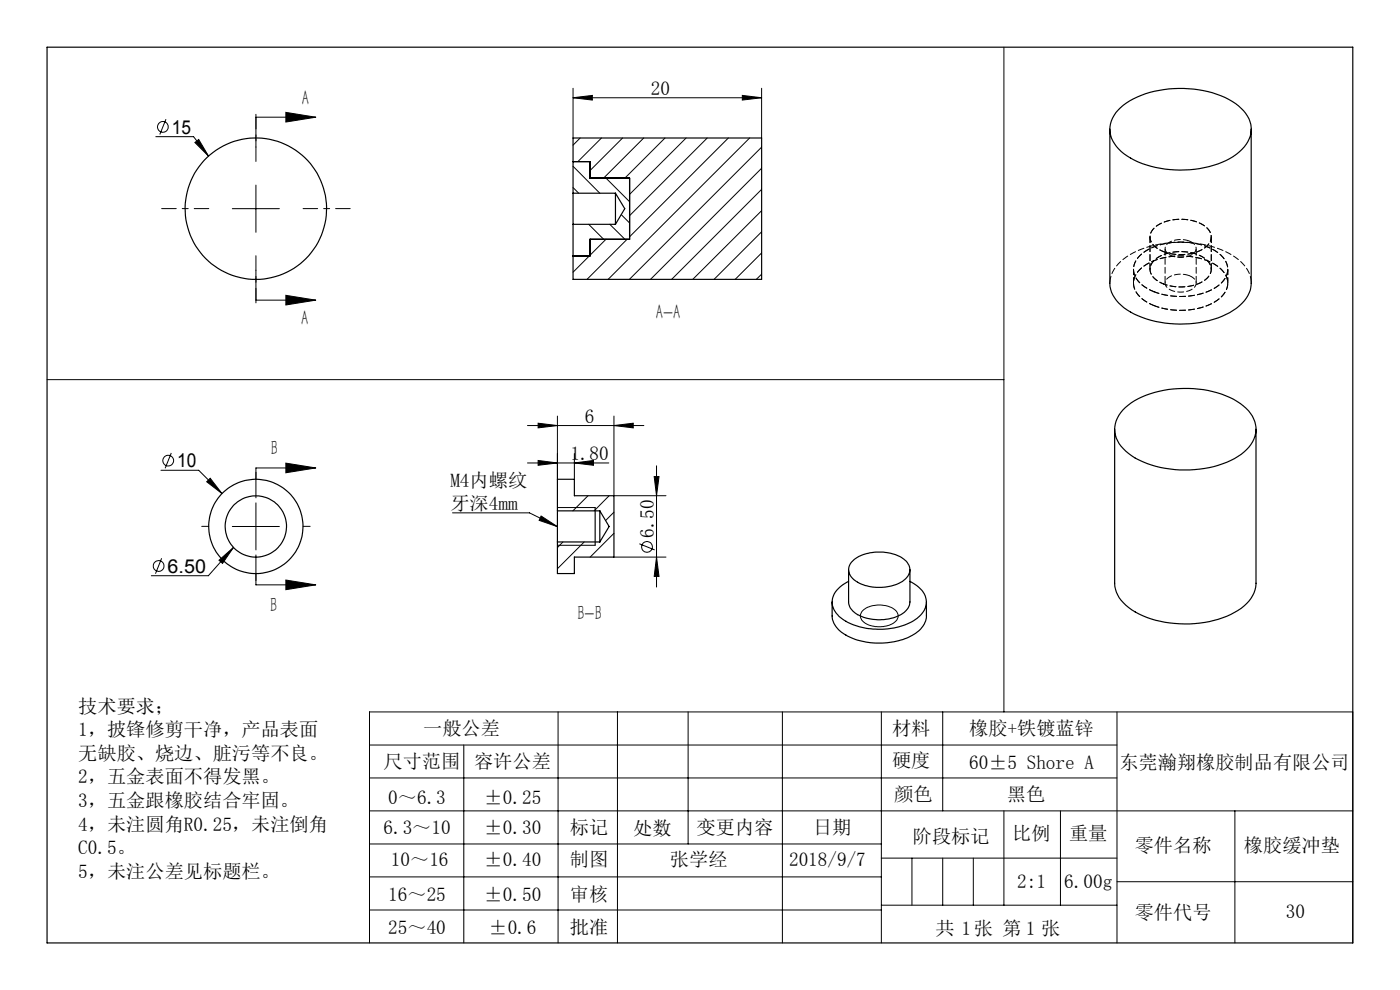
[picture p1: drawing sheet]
<svg xmlns="http://www.w3.org/2000/svg" width="297mm" height="210mm" viewBox="0 0 297 210" stroke-linecap="round" stroke-linejoin="round" font-family="sans-serif">
<g fill="none" stroke="#000" stroke-width=".21">
<path d="M121.6 18.7v10.6M161.6 18.7v10.6M213 10v141M33.1 29h8l3.1 4.1M35.2 25.3l-1.3 3.2M41.3 30.2l.9-.6 2 3.5zM54.3 39.3v10M60.6 23.8l6.4 1.1-6.4 1zM67 24.9h-12.7v6.3M121.6 20.7l4.1-.5v1zM121.6 20.7h40M121.6 39.8l1.2 1.2"/>
<path d="M121.6 35.3l5.6 5.7M123.1 29.3l-1.5 1.5M125 34.3l.2 .1M127.6 29.3l-5 5M128.6 37.8l5 5M132.1 29.3l-6.9 6.9M136.6 29.3l-8.5 8.5M141.1 29.3l-8.5 8.5M145.6 29.3l-12 11.9M150 29.3l-16.4 16.4M154.5 29.3l-20.9 20.9M157.5 20.2l4.1 .5-4.1 .5z"/>
<path d="M159 29.3l-30 30M161.6 31.2l-28.1 28.1M161.6 35.7l-23.6 23.6M49.3 44.3h10M54.3 57.3v6.4h12.7M124.9 47.6l3.2 3.2M125 54.3l-3.4 3.4M128.6 50.8l-3.4 3.3M129.4 47.6l3.2 3.2M131.8 45.5l1.8 1.8M133 50.8l-8.5 8.5M161.6 40.2l-19.1 19.1"/>
<path d="M161.6 44.7l-14.6 14.6M161.6 49.2l-10.1 10.1M161.6 53.6l-5.6 5.7M161.6 58.2l-1.2 1.1M60.6 62.6l6.4 1.1-6.4 1zM10 80.5h203M34.1 99.8h8.1l4.9 4.9M36.3 96.1l-1.3 3.2M60.6 98.2l6.4 1.1-6.4 1zM67 99.3h-12.7v6.3M111.9 98.2h17.3M111.9 90.3h24.7"/>
<path d="M114.2 97.7l4.1 .5-4.1 .5zM114.2 89.8l4.1 .5-4.1 .5zM118.3 88.3v13.4M121.8 98.2l4.1-.5v1zM121.8 96.2v5.5M130.2 90.3l4.1-.5v1zM130.2 88.3v16.9h11.1M139.3 98.8v25.7M34.3 118.4l-1.3 3.3M44.6 101.5l2.5 3.2-3.2-2.5zM46.5 118.8l3-2.7-2.3 3.4zM49.3 111.7h10"/>
<path d="M49.5 116.1l-5.3 6h-12.1M54.3 106.7v10M54.3 117.7v6.4h12.7M96 108.8h16.3l6 2.9M114.8 109.5l3.5 2.2-3.9-1.3zM118.3 107.7h8M118.3 115.7h8M119.4 115l-1.1 1.2M123.9 115l-5.6 5.6M124.7 105.2l-3.2 3.2M129.2 105.2l-3.2 3.2M130.2 108.6l-1.7 1.8"/>
<path d="M130.2 113.1l-5 5.1M130.2 118.2h11.1M135.6 115.3l3.3 1.4M138.8 101.1h1l-.5 4.1zM139.3 118.2l.5 4.1h-1zM60.6 123l6.4 1.1-6.4 1zM121.8 121.6l-.1 .1M183.2 129.4a5.7 5.7 0 0 1 7 .3 1.77 1.77 0 0 1-1 2.7 5.6 5.6 0 0 1-6.4-.9 1.52 1.52 0 0 1 .4-2.1zM78.4 158h158.6M98.4 158v42M118.4 151v49M131 151v49"/>
<path d="M146 151v28M166 151v49M187 151v49M200 151v21M237 151v49M78.4 172h208.6M78.4 179h108.6M78.4 165h158.6M213 172v20M225 172v20M262 172v28M78.4 186h108.6"/>
<path d="M78.4 193h108.6M187 182h50M187 192h50M193.5 182v10M200 182v10M206.5 182v10M237 187h50M78.4 200v-49h208.6v49"/>
<circle cx="34.6" cy="26.9" r="1.15"/>
<circle cx="35.7" cy="97.7" r="1.14"/>
<circle cx="137.3" cy="116" r="1.15"/>
<circle cx="33.6" cy="120.1" r="1.14"/>
</g>
<path d="M54.3 34.2v-10M44.3 44.2h-10M54.3 54.2v10M64.3 44.2h10" fill="none" stroke="#000" stroke-width=".21" stroke-dasharray="30.5 1.3 1.3 1.3" stroke-dashoffset="27.4"/>
<path d="M44.3 111.7h-1.5M54.3 101.7v-1.5M64.3 111.7h1.5M54.3 121.7v1.5" fill="none" stroke="#000" stroke-width=".21" stroke-dasharray="30.5 1.3 1.3 1.3"/>
<g fill="none" stroke="#000" stroke-width=".25">
<path d="M10 10h277v190h-277zM121.6 34.3h3.6v3.5h8.4v13h-8.4v3.5h-3.6M235.4 27.4v32.7a7.5 7.5 0 0 0 4.5 6.1 23.5 23.5 0 0 0 21 .1 7.9 7.9 0 0 0 4.5-6v-32.9M237.2 23.4a17.8 17.8 0 0 1 11.8-4.6 20.8 20.8 0 0 1 13.7 3.7 5.8 5.8 0 0 1 2 7.5 12.7 12.7 0 0 1-8.2 5.3 23.1 23.1 0 0 1-17.4-2.2 6.5 6.5 0 0 1-3.5-6.8l.4-1.2zM121.6 41v6.6M121.6 47.6h9M121.6 41h9M121.6 41v-11.7h40v30h-40v-11.7M130.6 41v6.6M130.6 41l1.9 3.3-1.9 3.3M236.5 91v32.7a7 7 0 0 0 3.6 5.7 23.4 23.4 0 0 0 18.3 2 12.3 12.3 0 0 0 7.3-5.1l.5-1.1 .3-1.3v-32.9M238.2 87a18 18 0 0 1 12.9-4.6 19.9 19.9 0 0 1 12.7 3.7 5.9 5.9 0 0 1 .1 9.8 20.9 20.9 0 0 1-15.7 3.6 15.2 15.2 0 0 1-10.8-5.4 5.6 5.6 0 0 1 .8-7.1z"/>
<path d="M118.3 108.4v6.6M118.3 108.4v-6.7h3.5v3.5h8.4v13h-8.4v3.5h-3.5v-6.7M118.3 108.4h8.9M118.3 115h8.9M126.3 107.7v8M127.2 108.4v6.6M127.2 108.4l2 3.3-2 3.3M180.9 119a9.2 9.2 0 0 1 8.8-1.4 4.2 4.2 0 0 1 3.3 3.2 4.2 4.2 0 0 1-3.6 3.4 9.2 9.2 0 0 1-8.6-1.6 2.4 2.4 0 0 1 .1-3.6zM176.5 127.7v3a5.4 5.4 0 0 0 3.7 4.4 15.5 15.5 0 0 0 14-.7 4.8 4.8 0 0 0 2.3-3.7v-3M180 120.9v6.8a4 4 0 0 0 3.2 3.2 10 10 0 0 0 8.6-1 3.1 3.1 0 0 0 1.2-2.2v-6.8M180 123.3a5.1 5.1 0 0 0-3.4 4.9 6.1 6.1 0 0 0 4 4.2 15.4 15.4 0 0 0 13.9-1.2 3.9 3.9 0 0 0 1.2-5.8l-1.3-1.2-1.4-.9"/>
<circle cx="54.3" cy="44.3" r="15"/>
<circle cx="54.3" cy="111.7" r="10"/>
<circle cx="54.3" cy="111.7" r="6.5"/>
</g>
<g fill="#000">
<path d="M114.8 109.5l3.5 2.2-3.9-1.3z"/>
<path d="M41.3 30.2l.9-.6 2 3.5zM44.6 101.5l2.5 3.2-3.2-2.5zM46.5 118.8l3-2.7-2.3 3.4z"/>
<path d="M60.6 23.8l6.4 1.1-6.4 1zM60.6 62.6l6.4 1.1-6.4 1z"/>
<path d="M121.6 20.7l4.1-.5v1zM157.5 20.2l4.1 .5-4.1 .5z"/>
<path d="M60.6 98.2l6.4 1.1-6.4 1zM60.6 123l6.4 1.1-6.4 1z"/>
<path d="M121.8 98.2l4.1-.5v1zM114.2 97.7l4.1 .5-4.1 .5z"/>
<path d="M130.2 90.3l4.1-.5v1zM114.2 89.8l4.1 .5-4.1 .5z"/>
<path d="M138.8 101.1h1l-.5 4.1zM139.3 118.2l.5 4.1h-1z"/>
</g>
<path d="M247.2 52.7v7.4M253.8 60.1v-7.4M265.5 60.1a7.7 7.7 0 0 0-4.8-6.4 23.5 23.5 0 0 0-21 .3 7.5 7.5 0 0 0-4.2 6.1" fill="none" stroke="#000" stroke-width=".21" stroke-dasharray="1.3 .6" stroke-dashoffset="-.2"/>
<path d="M246.8 53.4a9.7 9.7 0 0 0 9.2-1.2 2.55 2.55 0 0 0-.3-4.2 9.6 9.6 0 0 0-10.8 .3 2.55 2.55 0 0 0 .4 4.2l1.5 .9M246.8 60.2a9.7 9.7 0 0 0 9.2-1.1 2.55 2.55 0 0 0-.3-4.2 9.6 9.6 0 0 0-10.8 .3 2.55 2.55 0 0 0 .4 4.2l1.5 .8" fill="none" stroke="#000" stroke-width=".21" stroke-dasharray="1.3 .6" stroke-dashoffset=".4"/>
<path d="M244.8 61.9a15.5 15.5 0 0 0 13.4-1.1 4 4 0 0 0 1.3-6.2 12.6 12.6 0 0 0-10-3.2 11.3 11.3 0 0 0-8.1 3.3 3.9 3.9 0 0 0 .9 5.8l1.2 .8 1.3 .6M244.8 64.8a15.5 15.5 0 0 0 13.4-1.1 4 4 0 0 0 1.3-6.1 12.6 12.6 0 0 0-10-3.3 11.3 11.3 0 0 0-8.1 3.4 3.9 3.9 0 0 0 .9 5.7l1.2 .8 1.3 .6" fill="none" stroke="#000" stroke-width=".21" stroke-dasharray="1.3 .6" stroke-dashoffset=".2"/>
<path d="M252.3 51.1a1.57 1.57 0 0 1 1.2 2.4 4.6 4.6 0 0 1-6 0 1.38 1.38 0 0 1 .6-2.1 5.2 5.2 0 0 1 4.2-.3M252.3 58.5a1.57 1.57 0 0 1 1.2 2.3 4.6 4.6 0 0 1-6 .1 1.38 1.38 0 0 1 .6-2.2 5.2 5.2 0 0 1 4.2-.2" fill="none" stroke="#000" stroke-width=".21" stroke-dasharray="1.3 .6" stroke-dashoffset="-.1"/>
<path d="M240.5 57.1v3M244 50.3v6.8M257 57.1v-6.8M260.5 60.1v-3" fill="none" stroke="#000" stroke-width=".21" stroke-dasharray="1.3 .6" stroke-dashoffset=".1"/>
<g font-size="4.4">
<text x="64" y="22.2">A</text>
<text x="63.9" y="68.9">A</text>
<text x="139.1" y="67.6">A-A</text>
<text x="57.5" y="96.4">B</text>
<text x="57.3" y="129.9">B</text>
<text x="122.5" y="131.5">B-B</text>
</g>
<g font-size="4.1">
<text x="138.1" y="20.1">20</text>
<text x="36.5" y="28.4">15</text>
<text x="124.1" y="89.7">6</text>
<text x="37.6" y="99.2">10</text>
<text x="121" y="97.6">1.80</text>
<text x="95.5" y="103.2">M4内螺纹</text>
<text x="95.5" y="108.2">牙深4mm</text>
<text x="138.7" y="114.1" transform="rotate(-90 138.7 114.1)">6.50</text>
<text x="35.6" y="121.5">6.50</text>
<text x="16.6" y="151.2">技术要求；</text>
<text x="89.8" y="155.9">一般公差</text>
<text x="189.2" y="156">材料</text>
<text x="205.6" y="156">橡胶+铁镀蓝锌</text>
<text x="16.6" y="156.2">1，披锋修剪干净，产品表面</text>
<text x="16.6" y="161.2">无缺胶、烧边、脏污等不良。</text>
<text x="16.6" y="166.2">2，五金表面不得发黑。</text>
<text x="81.4" y="162.9">尺寸范围</text>
<text x="100.6" y="163">容许公差</text>
<text x="189.2" y="162.7">硬度</text>
<text x="205.6" y="163.1">60±5 Shore A</text>
<text x="237.5" y="163.1">东莞瀚翔橡胶制品有限公司</text>
<text x="16.6" y="171.2">3，五金跟橡胶结合牢固。</text>
<text x="82.4" y="170.5">0～6.3</text>
<text x="102.6" y="170.5">±0.25</text>
<text x="189.7" y="169.8">颜色</text>
<text x="213.6" y="169.8">黑色</text>
<text x="16.6" y="176.2">4，未注圆角R0.25，未注倒角</text>
<text x="81.4" y="176.9">6.3～10</text>
<text x="102.6" y="176.9">±0.30</text>
<text x="120.9" y="176.9">标记</text>
<text x="134.3" y="177.1">处数</text>
<text x="147.8" y="176.9">变更内容</text>
<text x="172.5" y="176.9">日期</text>
<text x="193.7" y="178.9">阶段标记</text>
<text x="214.8" y="178.1">比例</text>
<text x="226.8" y="178.1">重量</text>
<text x="16.6" y="181.2">C0.5。</text>
<text x="82.9" y="183.8">10～16</text>
<text x="102.6" y="183.8">±0.40</text>
<text x="120.9" y="183.8">制图</text>
<text x="142.1" y="183.8">张学经</text>
<text x="167.4" y="183.8">2018/9/7</text>
<text x="240.7" y="180.7">零件名称</text>
<text x="263.9" y="180.7">橡胶缓冲垫</text>
<text x="16.6" y="186.2">5，未注公差见标题栏。</text>
<text x="82.4" y="191.2">16～25</text>
<text x="102.6" y="191.2">±0.50</text>
<text x="120.9" y="191.2">审核</text>
<text x="215.8" y="188.3">2:1</text>
<text x="225.8" y="188.3">6.00g</text>
<text x="240.7" y="194.9">零件代号</text>
<text x="272.8" y="194.7">30</text>
<text x="82.4" y="198.1">25～40</text>
<text x="103.6" y="198.1">±0.6</text>
<text x="120.9" y="198.1">批准</text>
<text x="198.4" y="198.3">共 1张 第 1 张</text>
</g>
</svg>
